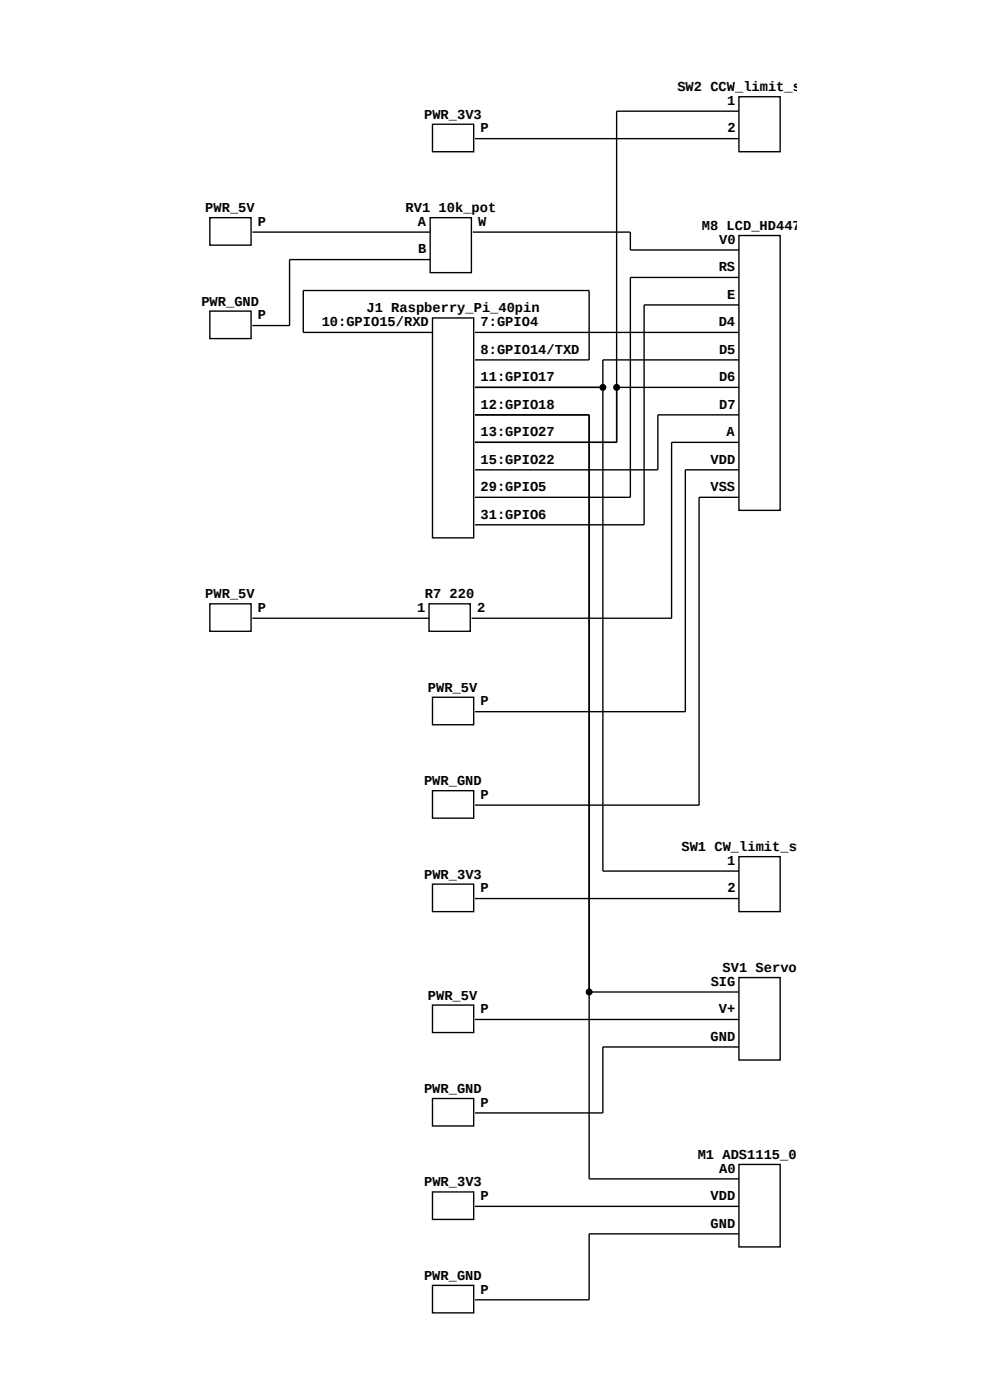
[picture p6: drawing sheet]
<svg xmlns="http://www.w3.org/2000/svg" width="210mm" height="297mm" viewBox="0 0 210 297" stroke-linecap="round" stroke-linejoin="round" font-family="sans-serif">
<g fill="none" stroke="#000" stroke-width=".29">
<path d="M91.7 26.4h8.8v5.8h-8.8zM100.8 29.4h55.9M156.7 20.5h8.8v11.7h-8.8zM156.7 23.6h-25.9v70.2h-30M44.5 46.2h8.8v5.8h-8.8zM53.5 49.2h37.8M91.3 46.2h8.7v11.6h-8.7zM91.3 55.1h-29.9v14h-7.9M100.3 49.2h33.4v3.8h23M156.7 50h8.8v58.3h-8.8zM156.7 58.9h-23v46.6h-32.9M44.5 66h8.8v5.8h-8.8z"/>
<path d="M91.7 67.5h8.8v46.6h-8.8zM91.7 70.5h-27.4v-8.9h60.7v14.7h-24.2M100.8 70.5h55.9M156.7 76.3h-28.8v108.5h28.8M156.7 64.7h-20.1v46.6h-35.8M100.8 88h24.2v162.1h31.7M100.8 82.2h27.1M130.8 82.2h25.9M156.7 88h-17.2v11.7h-38.7M156.7 93.8h-14.2v37.4h-42.5M156.7 99.7h-11.3v51.3h-44.6M156.7 105.5h-8.4v65.3h-47.5"/>
<path d="M44.5 128.1h8.8v5.8h-8.8zM53.5 131.2h37.5M91 128.1h8.8v5.8h-8.8zM91.7 147.9h8.8v5.8h-8.8zM91.7 167.7h8.8v5.9h-8.8zM91.7 187.6h8.8v5.8h-8.8zM100.8 190.6h55.9M156.7 181.7h8.8v11.7h-8.8zM91.7 213.2h8.8v5.8h-8.8zM100.8 216.3h55.9M125 210.4h31.7M156.7 207.4h8.8v17.5h-8.8z"/>
<path d="M91.7 233h8.8v5.9h-8.8zM156.7 222.1h-28.8v14h-27.1M91.7 252.9h8.8v5.8h-8.8zM100.8 255.9h55.9M156.7 247h8.8v17.5h-8.8zM91.7 272.7h8.8v5.8h-8.8zM156.7 261.8h-31.7v13.9h-24.2"/>
</g>
<g fill="#000" stroke="#000" stroke-width=".29">
<circle cx="127.9" cy="82.2" r=".59"/>
<circle cx="130.8" cy="82.2" r=".59"/>
<circle cx="125" cy="210.4" r=".59"/>
</g>
<g font-size="2.9">
<text x="143.7" y="19.4">SW2 CCW_limit_s</text>
<text x="154.2" y="22.3">1</text>
<text x="90" y="25.2">PWR_3V3</text>
<text x="101.9" y="28.1">P</text>
<text x="154.3" y="28.1">2</text>
<text x="43.5" y="45">PWR_5V</text>
<text x="54.7" y="47.9">P</text>
<text x="86" y="45">RV1 10k_pot</text>
<text x="88.6" y="47.9">A</text>
<text x="101.5" y="47.9">W</text>
<text x="88.7" y="53.8">B</text>
<text x="148.9" y="48.8">M8 LCD_HD447</text>
<text x="152.5" y="51.7">V0</text>
<text x="152.5" y="57.5">RS</text>
<text x="42.7" y="64.8">PWR_GND</text>
<text x="154.2" y="63.4">E</text>
<text x="54.7" y="67.8">P</text>
<text x="68.2" y="69.2">10:GPIO15/RXD</text>
<text x="77.8" y="66.3">J1 Raspberry_Pi_40pin</text>
<text x="101.9" y="69.2">7:GPIO4</text>
<text x="152.5" y="69.2">D4</text>
<text x="101.9" y="75">8:GPIO14/TXD</text>
<text x="152.5" y="75">D5</text>
<text x="101.9" y="80.9">11:GPIO17</text>
<text x="152.5" y="80.9">D6</text>
<text x="101.9" y="86.7">12:GPIO18</text>
<text x="152.6" y="86.7">D7</text>
<text x="101.9" y="92.5">13:GPIO27</text>
<text x="154.1" y="92.5">A</text>
<text x="101.9" y="98.4">15:GPIO22</text>
<text x="150.7" y="98.4">VDD</text>
<text x="101.9" y="104.2">29:GPIO5</text>
<text x="150.7" y="104.2">VSS</text>
<text x="101.9" y="110">31:GPIO6</text>
<text x="43.5" y="126.9">PWR_5V</text>
<text x="54.7" y="129.8">P</text>
<text x="88.5" y="129.8">1</text>
<text x="90.1" y="126.9">R7 220</text>
<text x="101.2" y="129.8">2</text>
<text x="90.8" y="146.8">PWR_5V</text>
<text x="101.9" y="149.7">P</text>
<text x="89.9" y="166.6">PWR_GND</text>
<text x="101.9" y="169.5">P</text>
<text x="144.6" y="180.6">SW1 CW_limit_sw</text>
<text x="154.2" y="183.5">1</text>
<text x="90" y="186.4">PWR_3V3</text>
<text x="101.9" y="189.3">P</text>
<text x="154.3" y="189.3">2</text>
<text x="150.8" y="209.1">SIG</text>
<text x="153.3" y="206.2">SV1 Servo</text>
<text x="90.8" y="212.1">PWR_5V</text>
<text x="101.9" y="215">P</text>
<text x="152.5" y="215">V+</text>
<text x="150.7" y="220.8">GND</text>
<text x="89.9" y="231.9">PWR_GND</text>
<text x="101.9" y="234.8">P</text>
<text x="148" y="245.9">M1 ADS1115_0x</text>
<text x="90" y="251.7">PWR_3V3</text>
<text x="152.5" y="248.8">A0</text>
<text x="101.9" y="254.6">P</text>
<text x="150.7" y="254.6">VDD</text>
<text x="150.7" y="260.4">GND</text>
<text x="89.9" y="271.5">PWR_GND</text>
<text x="101.9" y="274.4">P</text>
</g>
</svg>
